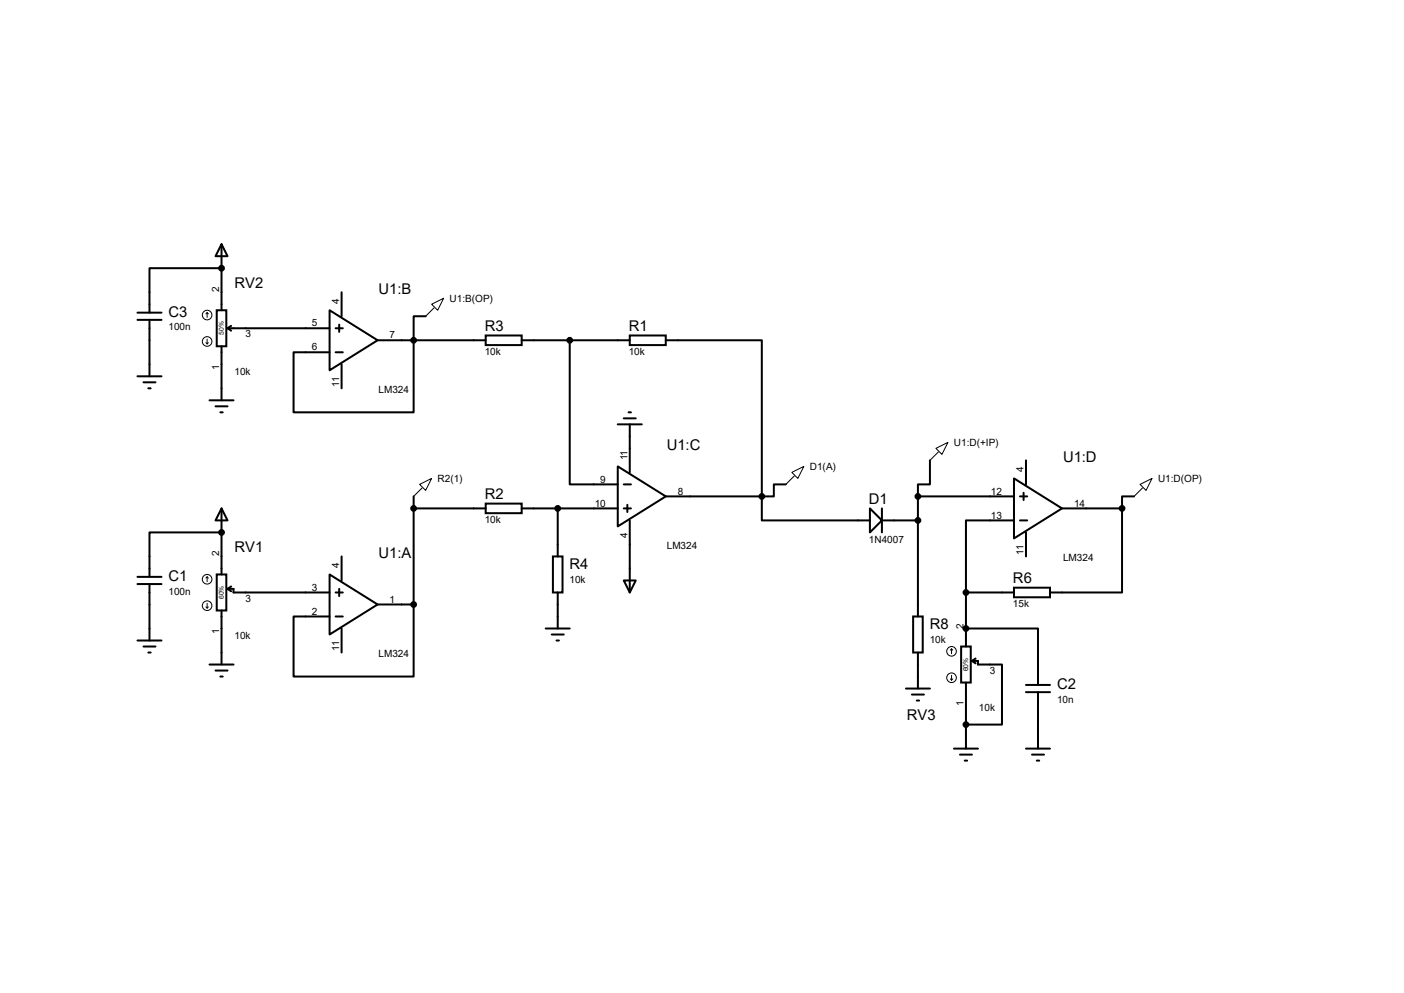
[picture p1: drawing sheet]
<svg xmlns="http://www.w3.org/2000/svg" width="297mm" height="210mm" viewBox="0 0 297 210" stroke-linecap="round" stroke-linejoin="round" font-family="sans-serif">
<g fill="none" stroke="#000" stroke-width=".42">
<path d="M46.9 51.6l1.2 2.6h-2.5zM46.9 56.7h-15.3v9.4M46.9 51.6v14M29.1 66.1h5.1M29.1 67.6h5.1M29.1 79.6h5.1M31.6 67.6v12M45.8 65.6h2.1v7.6h-2.1zM46.9 73.2v11.5M48.1 69.4h21.6M48.1 69.4l.8 .5M48.9 68.9l-.8 .5"/>
<path d="M69.7 65.6l10.2 6.4-10.2 6.3zM71 69.4h1.5M71 74.5h1.5M71.8 68.7v1.5M72.3 61.8v5.1M72.3 77v5.1M79.9 72h22.8M90 66.9h-2.5v20.3h-25.4v-12.7h7.6M102.7 71h7.7v2h-7.7zM110.4 72h22.8M120.5 72v30.4h10.2M133.2 71h7.6v2h-7.6z"/>
<path d="M140.8 72h20.4v33M30.4 80.9h2.5M31.4 82.1h.5M44.3 84.7h5.1M45.6 85.9h2.5M46.6 87.2h.5M130.7 98.6l10.1 6.4-10.1 6.3zM130.7 89.7h5.1M132 88.5h2.5M133 87.2h.5M133.2 89.7v10.2M196.7 97.4v5h-2.5v2.6"/>
<path d="M217 97.4v5M46.9 107.5l1.2 2.6h-2.5zM46.9 112.6h-15.3v9.4M46.9 107.5v14M72.3 117.7v5.1M87.5 107.5h15.2M87.5 105v22.8M102.7 106.5h7.7v2h-7.7zM110.4 107.5h20.3M117 117.7h2v7.6h-2zM118 107.5v10.2M132 107.5h1.5"/>
<path d="M132 102.4h1.5M132.7 106.8v1.5M133.2 110.1v15.2M140.8 105h20.4M161.2 105v5.1h22.8M166.2 102.4h-2.5v2.6h-2.5M184 107.5l2.6 2.6-2.6 2.5zM186.6 110.1h7.6M186.6 107.5v5.1M194.2 105h20.3M194.2 105v25.4M214.5 101.2l10.2 6.3-10.2 6.4z"/>
<path d="M214.5 110.1h-10.2v15.2M215.8 105h1.5M215.8 110.1h1.5M216.5 104.2v1.5M217 112.6v5.1M224.7 107.5h12.7M237.4 107.5v17.8h-15.3M239.9 105h-2.5v2.5M29.1 122h5.1M29.1 123.5h5.1M29.1 135.5h5.1M30.4 136.7h2.5"/>
<path d="M31.4 138h.5M31.6 123.5v12M45.8 121.5h2.1v7.6h-2.1zM46.9 129.1v11.4M48.1 124.5h1.3v.8h20.3M48.1 124.5l.8 .6M48.9 124l-.8 .5M69.7 121.5l10.2 6.3-10.2 6.4zM71 125.3h1.5M71 130.4h1.5M71.8 124.5v1.6M72.3 132.9v5.1"/>
<path d="M79.9 127.8h7.6M87.5 127.8v15.3h-25.4v-12.7h7.6M115.4 132.9h5.1M116.7 134.2h2.6M117.7 135.5h.5M118 125.3v7.6M132 122.8h2.5l-1.3 2.5zM193.2 130.4h2v7.6h-2zM194.2 138v7.6M203.3 136.7h2.1v7.7h-2.1zM204.3 132.9h15.3v12M204.3 125.3h10.2"/>
<path d="M204.3 125.3v11.4M205.6 139.8h1.3v.7h5.1v12.7h-7.7M205.6 139.8l.8 .5M206.4 139.3l-.8 .5M214.5 124.3h7.6v2h-7.6zM44.3 140.5h5.1M45.6 141.8h2.5M46.6 143.1h.5M191.6 145.6h5.1M192.9 146.9h2.6M193.9 148.2h.5M201.8 158.3h5.1"/>
<path d="M203.1 159.6h2.5M204.3 144.4v13.9M217 158.3h5.1M217 144.9h5.1M217 146.4h5.1M218.3 159.6h2.6M219.6 146.4v11.9M204.1 160.9h.5M219.3 160.9h.5"/>
</g>
<g fill="#000">
<circle cx="46.9" cy="56.7" r=".21"/>
<circle cx="46.9" cy="112.6" r=".21"/>
<circle cx="204.3" cy="132.9" r=".21"/>
</g>
<g fill="none" stroke="#000" stroke-width=".21">
<path d="M43.6 72.5l.2 .2M43.8 66.1l-.2 .3M43.8 66.1l.3 .3M43.8 66.1v1M43.8 71.7v1M44.1 72.5l-.3 .2M91.3 64.3l2.6-1.2-1.3 2.5zM91.8 65.1l-1.8 1.8M167.5 99.9l2.6-1.3-1.3 2.6zM198 94.8l2.5-1.2-1.2 2.5zM198.5 95.6l-1.8 1.8M88.8 102.4l2.5-1.2-1.3 2.5z"/>
<path d="M89.3 103.2l-1.8 1.8M168 100.7l-1.8 1.7M241.2 102.4l2.5-1.2-1.3 2.5zM241.7 103.2l-1.8 1.8M43.6 128.4l.2 .2M43.8 122v1M43.8 127.6v1M43.8 122l-.2 .3M43.8 122l.3 .3M44.1 128.4l-.3 .2M201.3 137.2l-.3 .3M201.3 137.2l.2 .3"/>
<path d="M201.3 137.2v1.1M201 143.6l.3 .2M201.3 142.8v1M201.5 143.6l-.2 .2"/>
<circle cx="43.8" cy="66.6" r="1.02"/>
<circle cx="43.8" cy="72.2" r="1.02"/>
<circle cx="43.8" cy="128.1" r="1.02"/>
<circle cx="43.8" cy="122.5" r="1.02"/>
<circle cx="201.3" cy="137.8" r="1.02"/>
<circle cx="201.3" cy="143.3" r="1.02"/>
</g>
<g fill="#000" stroke="#000" stroke-width=".42">
<circle cx="46.9" cy="56.7" r=".51"/>
<circle cx="87.5" cy="72" r=".51"/>
<circle cx="120.5" cy="72" r=".51"/>
<circle cx="46.9" cy="112.6" r=".51"/>
<circle cx="87.5" cy="107.5" r=".51"/>
<circle cx="118" cy="107.5" r=".51"/>
<circle cx="161.2" cy="105" r=".51"/>
<circle cx="194.2" cy="105" r=".51"/>
<circle cx="194.2" cy="110.1" r=".51"/>
<circle cx="237.4" cy="107.5" r=".51"/>
<circle cx="87.5" cy="127.8" r=".51"/>
<circle cx="204.3" cy="125.3" r=".51"/>
<circle cx="204.3" cy="132.9" r=".51"/>
<circle cx="204.3" cy="153.2" r=".51"/>
</g>
<g font-size="3.1">
<text x="49.6" y="60.9">RV2</text>
<text x="80.1" y="62.2">U1:B</text>
<text x="35.6" y="67">C3</text>
<text x="102.5" y="70.1">R3</text>
<text x="133" y="70.1">R1</text>
<text x="141.1" y="95.2">U1:C</text>
<text x="224.9" y="97.7">U1:D</text>
<text x="102.5" y="105.6">R2</text>
<text x="183.8" y="106.6">D1</text>
<text x="49.6" y="116.8">RV1</text>
<text x="80.1" y="118.1">U1:A</text>
<text x="35.6" y="122.9">C1</text>
<text x="120.5" y="120.3">R4</text>
<text x="214.3" y="123.4">R6</text>
<text x="196.7" y="133">R8</text>
<text x="223.6" y="145.7">C2</text>
<text x="191.9" y="152.4">RV3</text>
</g>
<g font-size="2.1">
<text x="46.4" y="61.8" transform="rotate(-90 46.4 61.8)">2</text>
<text x="71.8" y="64.3" transform="rotate(-90 71.8 64.3)">4</text>
<text x="95.1" y="63.8">U1:B(OP)</text>
<text x="35.6" y="69.9">100n</text>
<text x="51.9" y="71.4">3</text>
<text x="66" y="69">5</text>
<text x="82.4" y="71.6">7</text>
<text x="66" y="74.1">6</text>
<text x="102.5" y="75.1">10k</text>
<text x="133" y="75.1">10k</text>
<text x="46.4" y="78.2" transform="rotate(-90 46.4 78.2)">1</text>
<text x="49.6" y="79.2">10k</text>
<text x="71.8" y="81.8" transform="rotate(-90 71.8 81.8)">11</text>
<text x="80.1" y="83">LM324</text>
<text x="201.8" y="94.3">U1:D(+IP)</text>
<text x="92.6" y="101.9">R2(1)</text>
<text x="132.7" y="97.4" transform="rotate(-90 132.7 97.4)">11</text>
<text x="171.3" y="99.4">D1(A)</text>
<text x="216.5" y="99.9" transform="rotate(-90 216.5 99.9)">4</text>
<text x="245" y="101.9">U1:D(OP)</text>
<text x="125.8" y="107.1">10</text>
<text x="127" y="102.1">9</text>
<text x="143.4" y="104.6">8</text>
<text x="209.6" y="104.6">12</text>
<text x="227.2" y="107.1">14</text>
<text x="102.5" y="110.7">10k</text>
<text x="132.7" y="113.8" transform="rotate(-90 132.7 113.8)">4</text>
<text x="209.6" y="109.7">13</text>
<text x="46.4" y="117.7" transform="rotate(-90 46.4 117.7)">2</text>
<text x="141.1" y="116">LM324</text>
<text x="183.8" y="114.8">1N4007</text>
<text x="216.5" y="117.3" transform="rotate(-90 216.5 117.3)">11</text>
<text x="224.9" y="118.6">LM324</text>
<text x="35.6" y="125.8">100n</text>
<text x="66" y="124.9">3</text>
<text x="71.8" y="120.2" transform="rotate(-90 71.8 120.2)">4</text>
<text x="120.5" y="123.2">10k</text>
<text x="51.9" y="127.3">3</text>
<text x="66" y="130">2</text>
<text x="82.4" y="127.5">1</text>
<text x="214.3" y="128.5">15k</text>
<text x="46.4" y="134.1" transform="rotate(-90 46.4 134.1)">1</text>
<text x="49.6" y="135.1">10k</text>
<text x="71.8" y="137.7" transform="rotate(-90 71.8 137.7)">11</text>
<text x="196.7" y="135.9">10k</text>
<text x="203.8" y="132.9" transform="rotate(-90 203.8 132.9)">2</text>
<text x="80.1" y="138.9">LM324</text>
<text x="209.4" y="142.5">3</text>
<text x="203.8" y="149.4" transform="rotate(-90 203.8 149.4)">1</text>
<text x="223.6" y="148.6">10n</text>
<text x="207.1" y="150.3">10k</text>
</g>
<g font-size="1.4">
<text x="47.3" y="70.9" transform="rotate(-90 47.3 70.9)">50%</text>
<text x="47.3" y="126.7" transform="rotate(-90 47.3 126.7)">60%</text>
<text x="204.8" y="142" transform="rotate(-90 204.8 142)">60%</text>
</g>
</svg>
